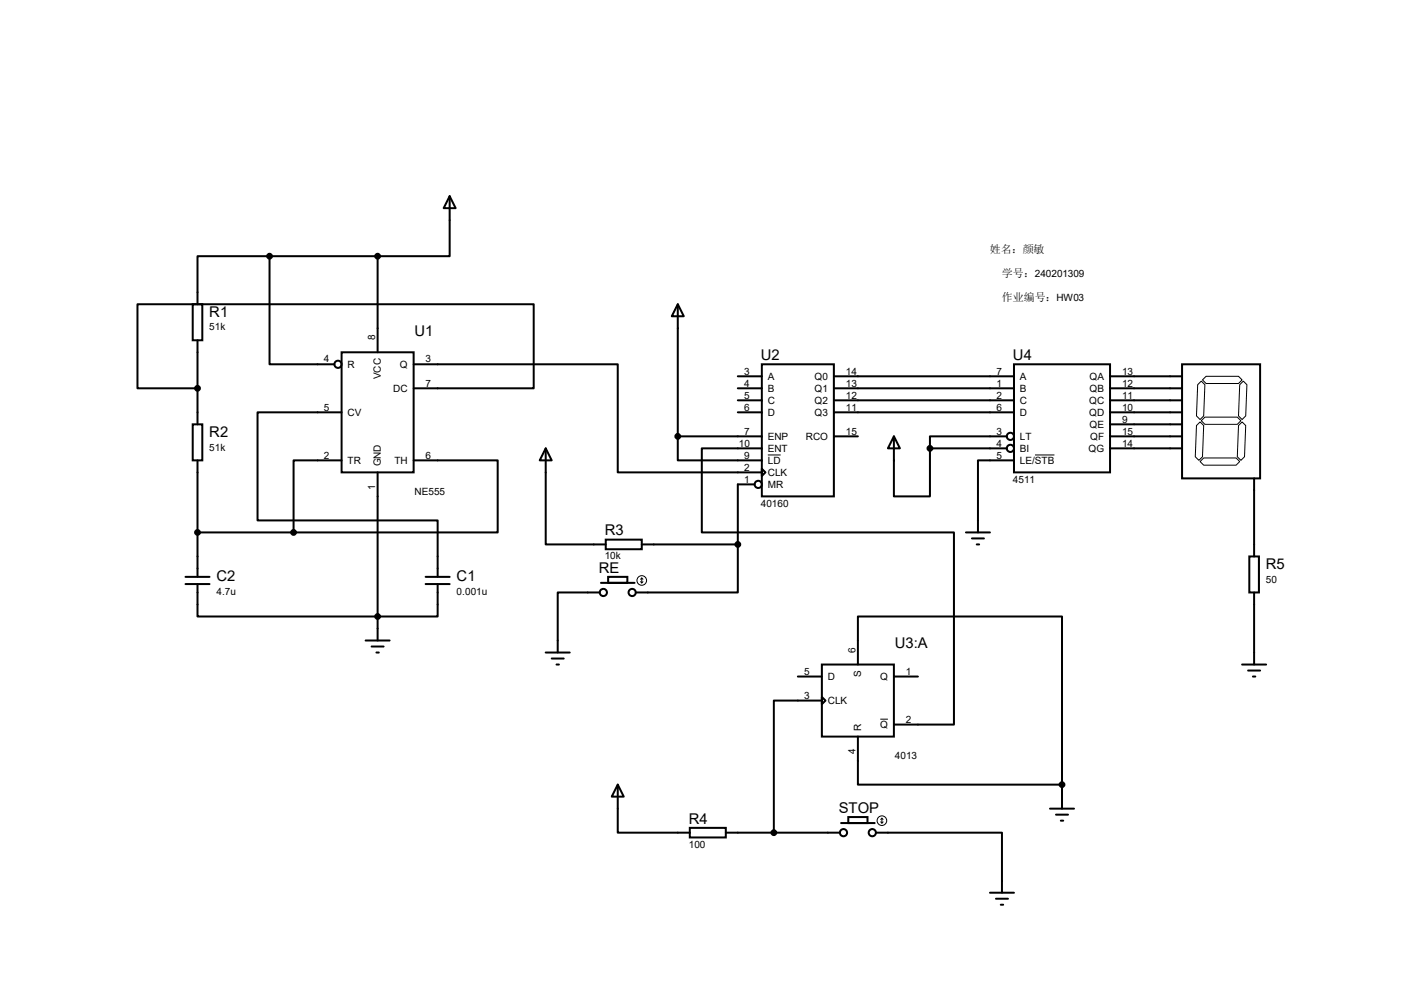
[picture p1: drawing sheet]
<svg xmlns="http://www.w3.org/2000/svg" width="297mm" height="210mm" viewBox="0 0 297 210" stroke-linecap="round" stroke-linejoin="round" font-family="sans-serif">
<g fill="none" stroke="#000" stroke-width=".42">
<path d="M57 54.2h-15.2v10.1M57 54.2v22.8h13.7M57 54.2h22.9M79.9 54.2v20.3M95.1 41.5l1.3 2.5h-2.5zM95.1 41.5v12.7h-15.2M40.8 64.3h2v7.7h-2zM41.8 72v17.7M72.3 74.5h15.2v25.4h-15.2zM87.5 77h43.2v22.9h30.5M143.4 64.3l1.3 2.6h-2.6zM143.4 64.3v28"/>
<path d="M156.1 79.6h5.1M161.2 77h15.2v28h-15.2zM176.4 79.6h38.1M214.5 77h20.3v22.9h-20.3zM234.8 79.6h15.3M250.1 77h16.5v24.2h-16.5zM40.8 89.7h2v7.7h-2zM41.8 82.1h-12.7v-17.8h83.8v17.8h-25.4M41.8 97.4v24.6M72.3 87.2h-17.8v22.9h38.1v11.9M72.3 97.4h-10.2v15.2M79.9 99.9v35.6"/>
<path d="M87.5 97.4h17.8v15.2h-43.2M115.4 94.8l1.3 2.6h-2.5zM115.4 94.8v20.3h12.7M143.4 92.3v5.1h17.8M143.4 92.3h17.8M156.1 82.1h5.1M156.1 84.7h5.1M156.1 87.2h5.1M161.2 99.1l.7 .8-.7 .8zM161.2 94.8h-12.7v17.8h53.3v40.6h-12.7M176.4 82.1h38.1M176.4 84.7h38.1"/>
<path d="M176.4 87.2h38.1M176.4 92.3h5.1M189.1 92.3l1.3 2.5h-2.6zM189.1 92.3v12.7h7.6v-10.2M196.7 94.8h16.3M213 92.3h-16.3v2.5M214.5 97.4h-7.6v15.2M234.8 82.1h15.3M234.8 84.7h15.3M234.8 87.2h15.3M234.8 92.3h15.3M234.8 94.8h15.3"/>
<path d="M234.8 89.7h15.3M41.8 112.6h20.3M128.1 114.1h7.7v2.1h-7.7zM135.8 115.1h20.3M156.1 115.1v10.2h-21.6M159.6 102.4h-3.5v12.7M204.3 112.6h5.1M205.6 113.9h2.6M206.6 115.1h.5M264.3 117.7h2v7.6h-2zM265.3 101.2v16.5M39.2 122h5.1"/>
<path d="M39.2 123.5h5.1M41.8 123.5v6.9h50.8v-6.9M77.3 135.5h5.1M78.6 136.7h2.6M79.6 138h.5M90 122h5.1M90 123.5h5.1M115.4 138h5.1M116.7 139.3h2.6M126.9 125.3h-8.9v12.7M127.1 123.3h7.1M128.7 122h4v1.3h-4z"/>
<path d="M265.3 125.3v15.2M117.7 140.5h.5M168.8 143.1h5.1M173.9 140.5h15.2v15.3h-15.2zM173.9 147.4l.7 .8-.7 .7zM173.9 148.2h-10.2v27.9M181.5 155.8v10.1h43.2M181.5 140.5v-10.1h43.2v35.5M189.1 143.1h5.1M262.8 140.5h5M264 141.8h2.6M265 143.1h.6"/>
<path d="M130.7 165.9l1.3 2.6h-2.6zM130.7 165.9v10.2h15.2M145.9 175.1h7.6v2h-7.6zM153.5 176.1h24.2M177.9 174.1h7.1M179.5 172.8h4v1.3h-4zM185.3 176.1h26.7v12.7M222.1 171h5.1M223.4 172.3h2.5M224.4 173.6h.5M224.7 165.9v5.1M209.4 188.8h5.1"/>
<path d="M210.7 190.1h2.5M211.7 191.3h.5"/>
<circle cx="71.5" cy="77" r=".76"/>
<circle cx="213.7" cy="94.8" r=".76"/>
<circle cx="213.7" cy="92.3" r=".76"/>
<circle cx="160.4" cy="102.4" r=".76"/>
<circle cx="127.6" cy="125.3" r=".76"/>
<circle cx="133.7" cy="125.3" r=".76"/>
<circle cx="178.4" cy="176.1" r=".76"/>
<circle cx="184.5" cy="176.1" r=".76"/>
</g>
<g fill="none" stroke="#000" stroke-width=".21">
<path d="M255.1 79.6h6.9l.8 .7-.8 .8h-6.9l-.7-.8zM162.4 96.2h2.7M218.9 96.2h4.2M253.1 90l.8-.8 .7 .8-.2 6.6-.8 .8-.7-.8zM253.4 81.4l.7-.8 .8 .8-.3 6.6-.7 .7-.8-.7zM253.9 97.6l.7-.7h6.9l.8 .7-.8 .8h-6.9zM254.1 89l.8-.8h6.8l.8 .8-.8 .7h-6.8zM262 90l.8-.8 .7 .8-.2 6.6-.8 .8-.8-.8zM262.3 81.4l.7-.8 .8 .8-.3 6.6-.7 .7-.8-.7zM135.5 123l.3 .3M135.8 122.3v1M135.8 122.3l-.3 .2"/>
<path d="M135.8 122.3l.2 .2M136 123l-.2 .3M186.2 152.1h1.6M186.3 173.8l.3 .3M186.6 173.1v1M186.6 173.1l-.3 .2M186.6 173.1l.2 .2M186.8 173.8l-.2 .3"/>
<circle cx="135.8" cy="122.8" r="1.02"/>
<circle cx="186.6" cy="173.6" r="1.02"/>
</g>
<g fill="#000" stroke="#000" stroke-width=".42">
<circle cx="57" cy="54.2" r=".51"/>
<circle cx="79.9" cy="54.2" r=".51"/>
<circle cx="41.8" cy="82.1" r=".51"/>
<circle cx="143.4" cy="92.3" r=".51"/>
<circle cx="196.7" cy="94.8" r=".51"/>
<circle cx="41.8" cy="112.6" r=".51"/>
<circle cx="62.1" cy="112.6" r=".51"/>
<circle cx="156.1" cy="115.1" r=".51"/>
<circle cx="79.9" cy="130.4" r=".51"/>
<circle cx="163.7" cy="176.1" r=".51"/>
<circle cx="224.7" cy="165.9" r=".51"/>
</g>
<g font-size="3.1">
<text x="44.3" y="67">R1</text>
<text x="87.7" y="71.1">U1</text>
<text x="161" y="76.2">U2</text>
<text x="214.3" y="76.2">U4</text>
<text x="44.3" y="92.4">R2</text>
<text x="127.9" y="113.2">R3</text>
<text x="45.8" y="122.9">C2</text>
<text x="96.6" y="122.9">C1</text>
<text x="126.7" y="121.1">RE</text>
<text x="267.8" y="120.3">R5</text>
<text x="189.3" y="137.1">U3:A</text>
<text x="177.5" y="171.9">STOP</text>
<text x="145.7" y="174.2">R4</text>
</g>
<g font-size="2.3">
<text x="209.4" y="53.6">姓名：颜敏</text>
<text x="212" y="58.6">学号：240201309</text>
<text x="212" y="63.7">作业编号：HW03</text>
</g>
<g font-size="2.1">
<text x="44.3" y="69.9">51k</text>
<text x="79.4" y="72" transform="rotate(-90 79.4 72)">8</text>
<text x="68.5" y="76.7">4</text>
<text x="73.5" y="77.8">R</text>
<text x="84.6" y="77.8">Q</text>
<text x="90" y="76.7">3</text>
<text x="80.6" y="80.2" transform="rotate(-90 80.6 80.2)">VCC</text>
<text x="83.2" y="82.9">DC</text>
<text x="90" y="81.7">7</text>
<text x="157.4" y="79.2">3</text>
<text x="157.4" y="81.7">4</text>
<text x="162.4" y="80.3">A</text>
<text x="162.4" y="82.9">B</text>
<text x="172.3" y="80.3">Q0</text>
<text x="172.3" y="82.9">Q1</text>
<text x="178.9" y="79.2">14</text>
<text x="178.9" y="81.7">13</text>
<text x="210.8" y="79.2">7</text>
<text x="210.8" y="81.7">1</text>
<text x="215.8" y="80.3">A</text>
<text x="215.8" y="82.9">B</text>
<text x="230.5" y="80.3">QA</text>
<text x="230.5" y="82.9">QB</text>
<text x="237.4" y="79.2">13</text>
<text x="237.4" y="81.7">12</text>
<text x="68.5" y="86.8">5</text>
<text x="73.5" y="88">CV</text>
<text x="157.4" y="84.3">5</text>
<text x="157.4" y="86.8">6</text>
<text x="162.4" y="85.4">C</text>
<text x="162.4" y="88">D</text>
<text x="172.3" y="85.4">Q2</text>
<text x="172.3" y="88">Q3</text>
<text x="178.9" y="84.3">12</text>
<text x="178.9" y="86.8">11</text>
<text x="210.8" y="84.3">2</text>
<text x="210.8" y="86.8">6</text>
<text x="215.8" y="85.4">C</text>
<text x="215.8" y="88">D</text>
<text x="230.4" y="85.4">QC</text>
<text x="230.4" y="88">QD</text>
<text x="237.4" y="84.3">11</text>
<text x="237.4" y="86.8">10</text>
<text x="237.4" y="89.4">9</text>
<text x="44.3" y="95.3">51k</text>
<text x="156.3" y="94.4">10</text>
<text x="157.4" y="91.9">7</text>
<text x="162.4" y="93">ENP</text>
<text x="162.4" y="95.6">ENT</text>
<text x="170.5" y="93">RCO</text>
<text x="178.9" y="91.9">15</text>
<text x="210.8" y="91.9">3</text>
<text x="210.8" y="94.4">4</text>
<text x="215.8" y="93">LT</text>
<text x="215.8" y="95.6">BI</text>
<text x="230.3" y="95.6">QG</text>
<text x="230.5" y="90.5">QE</text>
<text x="230.6" y="93">QF</text>
<text x="237.4" y="91.9">15</text>
<text x="237.4" y="94.4">14</text>
<text x="68.5" y="97">2</text>
<text x="73.5" y="98.1">TR</text>
<text x="80.6" y="98.6" transform="rotate(-90 80.6 98.6)">GND</text>
<text x="83.4" y="98.1">TH</text>
<text x="90" y="97">6</text>
<text x="157.4" y="97">9</text>
<text x="157.4" y="99.5">2</text>
<text x="162.4" y="98.1">LD</text>
<text x="162.4" y="100.7">CLK</text>
<text x="210.8" y="97">5</text>
<text x="215.8" y="98.1">LE/STB</text>
<text x="79.4" y="103.6" transform="rotate(-90 79.4 103.6)">1</text>
<text x="87.7" y="104.6">NE555</text>
<text x="157.4" y="102.1">1</text>
<text x="161" y="107.1">40160</text>
<text x="162.4" y="103.2">MR</text>
<text x="214.3" y="102.1">4511</text>
<text x="127.9" y="118.3">10k</text>
<text x="45.8" y="125.8">4.7u</text>
<text x="96.6" y="125.8">0.001u</text>
<text x="267.8" y="123.2">50</text>
<text x="170.1" y="142.7">5</text>
<text x="175.1" y="143.8">D</text>
<text x="181" y="138" transform="rotate(-90 181 138)">6</text>
<text x="182.2" y="143.2" transform="rotate(-90 182.2 143.2)">S</text>
<text x="186.2" y="143.8">Q</text>
<text x="191.6" y="142.7">1</text>
<text x="170.1" y="147.8">3</text>
<text x="175.1" y="148.9">CLK</text>
<text x="182.2" y="154.5" transform="rotate(-90 182.2 154.5)">R</text>
<text x="186.2" y="154">Q</text>
<text x="191.6" y="152.9">2</text>
<text x="181" y="159.5" transform="rotate(-90 181 159.5)">4</text>
<text x="189.3" y="160.5">4013</text>
<text x="145.7" y="179.3">100</text>
</g>
</svg>
